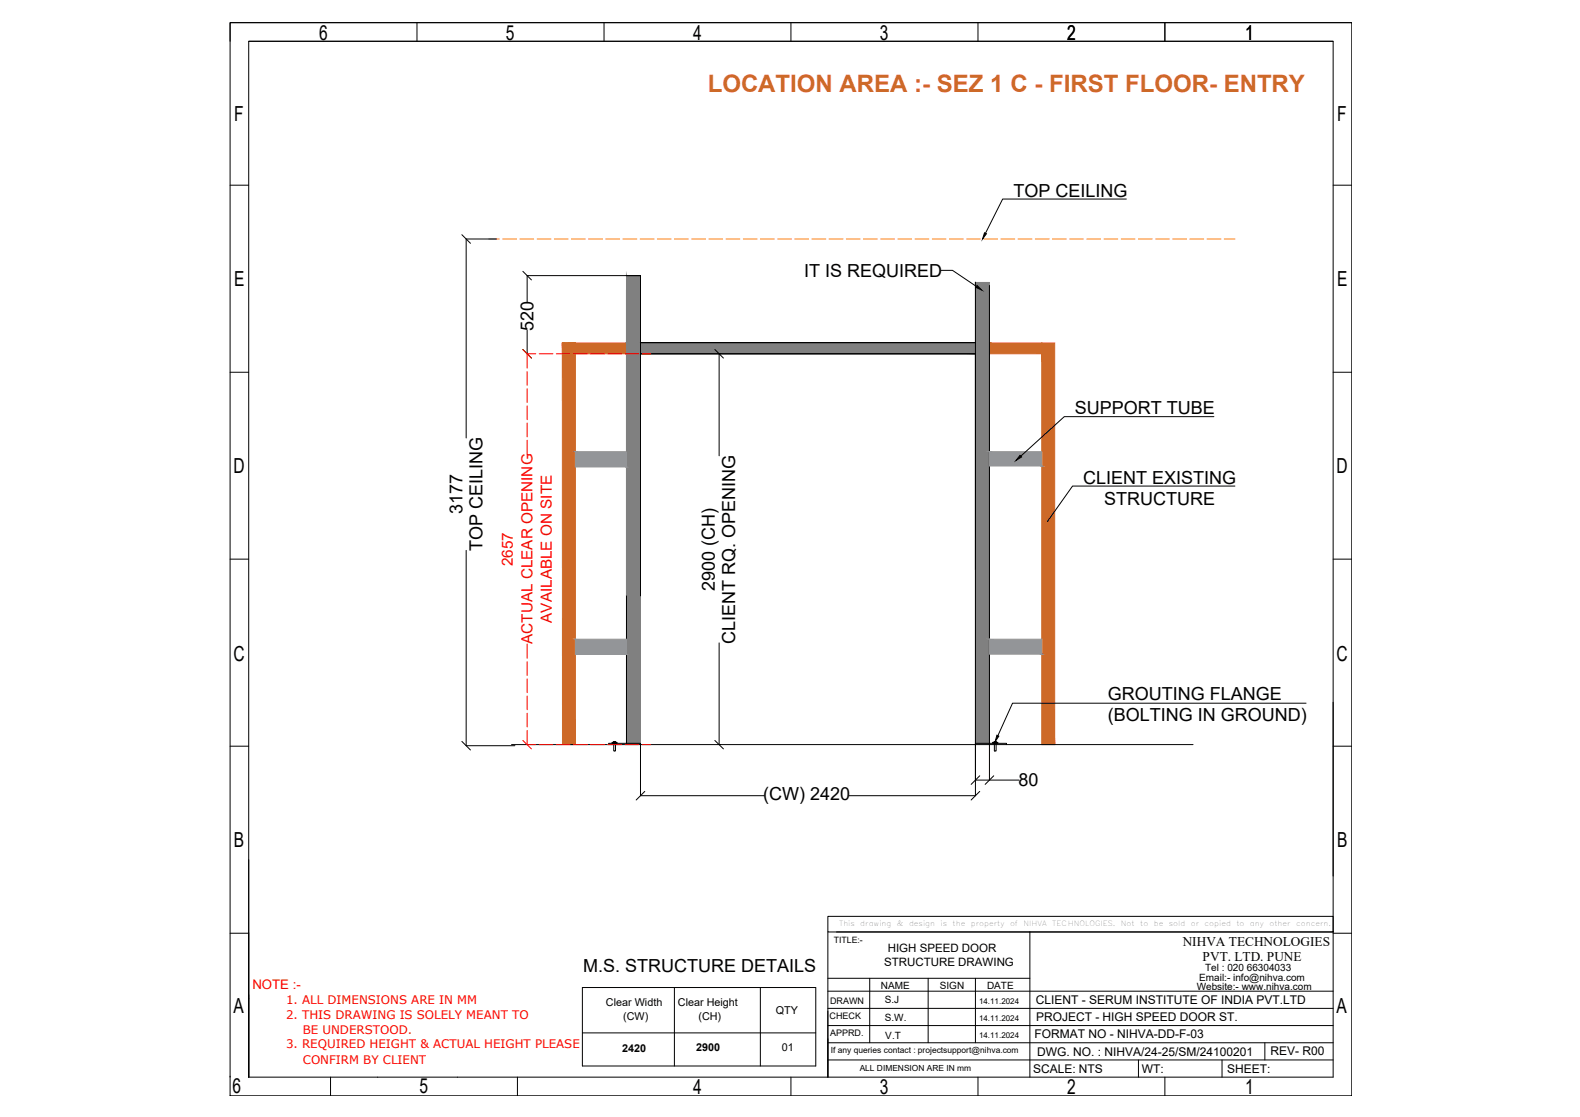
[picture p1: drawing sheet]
<svg xmlns="http://www.w3.org/2000/svg" width="420mm" height="297mm" viewBox="0 0 420 297" stroke-linecap="round" stroke-linejoin="round" font-family="sans-serif">
<!-- layer: 0 -->
<g fill="#cd6928" stroke="#cd6928" stroke-width=".27">
<path d="M152.2 91.2h.8z"/>
<path d="M152.2 91.2h.8zM149.5 91.2h3.5z"/>
<path d="M277 91.2l3.5 106.8v-106.8zM277 91.2l3.5 106.8h-3.5z"/>
<path d="M149.5 91.2l3.5 106.8v-106.8zM149.5 91.2l3.5 106.8h-3.4z"/>
<path d="M263.1 91.2l13.9 2.9v-2.9zM263.1 91.2l13.9 2.9h-13.9z"/>
<path d="M166.6 91.2l96.5 2.9v-2.9zM166.6 91.2l96.5 2.9h-96.5z"/>
<path d="M149.5 91.2l17.1 2.9v-2.9zM149.5 91.2l17.1 2.9h-17.1z"/>
</g>
<g fill="none" stroke="#000" stroke-width=".27">
<path d="M61.2 6h298.3v285.4h-298.3zM66.1 11h288.4v275.4h-288.4zM66.1 11h288.4M110.9 6v5M160.6 6v5M210.3 6v5M260.1 6v5M309.8 6v5M359.5 6h-298.3v5M61.2 49.2h4.9M299.5 52.9h-32.9l-4.5 9.1M354.5 49.2h5"/>
<path d="M122.8 62.4l2.3 2.3M132 63.6h-8v52.9M139 72.2l2.3 2.2M166.6 77v120.7M250.3 71.9h3l6.3 4.3M259.4 75v136.6h-33.6M263.1 75.9v122.1M61.2 99h4.9M139 92.9l2.3 2.3M140.2 94.1h.1M140.2 80.3v-7h30.1v138.3h32.9M140.2 87.8v6.3"/>
<path d="M170.3 94.1h89.1M170.3 91.1h89.1M190.1 92.9l2.3 2.3M191.2 94.1v27.1M354.5 99h5M322.8 110.8h-39.8l-11.5 10.5M263.1 120.1v3.8M328.4 129.3h-43.2l-6.7 9.4M61.2 148.7h4.9M124 146.4v51.9h12.9M354.5 148.7h5M191.2 171v27"/>
<path d="M263.1 170v4M61.2 198.4h4.9M122.8 197.2l2.3 2.2M136 198h181.3M163.1 197.3h.7l-.4 .1h.3v2.3h-.5v-2.3h.2zM163.1 197.4h-.4v.3h1M163.5 197.7h6.8v.3M163.7 197.7h-1.8v.3M163.8 197.4h.3v.3h-.4M190.1 196.9l2.3 2.3M259.4 198v9.4h3.7v-9.4M259.4 198v-.3h8.2v.3"/>
<path d="M264.3 197.4h-.3v.3h1.4v-.3h-.4M264.4 197.2l.6 .1-.4 .1h.3v2.3h-.5v-2.3h.2h-.3zM347.3 187h-78l-3.9 8.6M354.5 186.7v46.3M354.5 198.4h5M171.5 210.5l-2.3 2.2M260.5 210.5l-2.3 2.2M260.5 206.3l-2.3 2.3M263.1 207.4h7.9M264.3 206.3l-2.3 2.3M66.1 228.6v57.9M61.2 248.2h4.9"/>
<path d="M220.1 243.7h134.4v4.1h-134.4zM220.1 247.8v38.6M222.4 247.8h132.1M273.9 247.8v38.6M354.5 248.2h5M66.1 265.6h.1M154.9 262.6h62v20.9h-62zM154.9 274.7h62M179.3 262.6v20.9M202.2 262.6v20.9M220.1 277.3h134.4M220.1 272.7h134.4"/>
<path d="M220.1 268.2h134.4M220.1 263.6h134.4M220.1 260.2h53.8M231.3 260.2v17.1M246.8 260.2v17.1M259.4 260.2v17.1M336.4 277.3v4.6M61.2 286.4h.1M87.9 286.4v5M100.4 286.4v.1M121.6 286.4v.1M137.6 286.4v5"/>
<path d="M210.3 286.4v5M220.1 281.9h134.4M260.1 286.4v5M302.7 281.9v4.5M309.8 286.4v5M325 281.9v4.5"/>
</g>
<g fill="#808080" stroke="#808080" stroke-width=".27">
<path d="M166.6 73.3l3.7 17.8v-17.8zM166.6 73.3l3.7 17.8h-3.7z"/>
<path d="M170.3 91.1l89.1 3v-3zM170.3 91.1l89.1 3h-89.1z"/>
<path d="M166.6 91.1l3.7 3v-3zM166.6 91.1l3.7 3h-3.7z"/>
<path d="M259.4 75.1l3.7 76.3v-76.3zM259.4 75.1l3.7 76.3h-3.7z"/>
<path d="M166.6 94.1l3.7 64.4v-64.4zM166.6 94.1l3.7 64.4h-3.7z"/>
<path d="M259.4 151.4l3.7 46.3v-46.3zM259.4 151.4l3.7 46.3h-3.7z"/>
<path d="M166.6 158.5l3.7 39.2v-39.2zM166.6 158.5l3.7 39.2h-3.7z"/>
</g>
<path d="M259.8 75.9l1.3 1.2-1.6-.7zM261.8 61.9l.5 .3-1 1.4zM271.2 121.1l.5 .4-1.5 .9zM265.1 195.5l.5 .3-1 1.4z" fill="#000" stroke="#000" stroke-width=".27"/>
<g fill="#939598" stroke="#939598" stroke-width=".27">
<path d="M263.1 120.1l13.9 3.8v-3.8zM263.1 120.1l13.9 3.8h-13.9z"/>
<path d="M153 120.1l13.6 4.1v-4.1zM153 120.1l13.6 4.1h-13.6z"/>
<path d="M263.1 170l13.9 4v-4zM263.1 170l13.9 4h-13.9z"/>
<path d="M153 170l13.6 4v-4zM153 170l13.6 4h-13.6z"/>
</g>
<g fill="none" stroke="#ff7f00" stroke-width=".27">
<path d="M130 63.6h2.8M133.7 63.6h3.6M138.3 63.6h3.6M142.8 63.6h3.7M147.4 63.6h3.7M152 63.6h3.6M156.5 63.6h3.7M161.1 63.6h3.7M165.7 63.6h3.6M170.2 63.6h3.7M174.8 63.6h3.6M179.4 63.6h3.6"/>
<path d="M184 63.6h3.6M188.5 63.6h3.7M193.1 63.6h3.6M197.7 63.6h3.6M202.2 63.6h3.7M206.8 63.6h3.7M211.3 63.6h3.7M215.9 63.6h3.7M220.5 63.6h3.7M225.1 63.6h3.6M229.6 63.6h3.7M234.2 63.6h3.6"/>
<path d="M238.8 63.6h3.6M243.3 63.6h3.7M247.9 63.6h3.7M252.5 63.6h3.6M257.1 63.6h3.6M261.6 63.6h3.7M266.2 63.6h3.6M270.7 63.6h3.7M275.3 63.6h3.7M279.9 63.6h3.6M284.5 63.6h3.6M289 63.6h3.7"/>
<path d="M293.6 63.6h3.6M298.2 63.6h3.6M302.7 63.6h3.7M307.3 63.6h3.7M311.8 63.6h3.7M316.4 63.6h3.7M321 63.6h3.7M325.6 63.6h2.8"/>
</g>
<g fill="none" stroke="#f00" stroke-width=".27">
<path d="M139 92.9l2.3 2.3M140.1 94.1h2.4M140.2 94.1v3.8M140.2 98.8v3.7M143.4 94.1h3.6M147.9 94.1h3.7M152.5 94.1h3.7M157.1 94.1h3.7M161.6 94.1h3.7M166.2 94.1h3.7M170.8 94.1h2.3M140.2 103.3v3.7"/>
<path d="M140.2 107.9v3.7M140.2 112.5v3.7M140.2 117.1v3.8M140.2 171.3v3.8M140.2 176v3.6M139 196.9l2.3 2.3M140.1 198h2.4M140.2 180.5v3.7M140.2 185.1v3.6M140.2 189.7v3.6M140.2 194.2v3.8M143.4 198h3.6"/>
<path d="M147.9 198h3.7M152.5 198h3.7M157.1 198h3.7M161.6 198h3.7M166.2 198h3.7M170.8 198h2.3"/>
</g>
<text font-size="6.4" fill="#cd6928" x="188.2" y="24.5">LOCATION AREA :- SEZ 1 C - FIRST FLOOR- ENTRY</text>
<g font-size="5.5">
<text x="84.9" y="10.6">6</text>
<text x="134.5" y="10.5">5</text>
<text x="184.3" y="10.5">4</text>
<text x="234" y="10.6">3</text>
<text x="283.8" y="10.6">2</text>
<text x="331.1" y="10.6">1</text>
<text x="62.3" y="32.1">F</text>
<text x="355.6" y="32.1">F</text>
<text x="62.2" y="76.2">E</text>
<text x="355.6" y="76.2">E</text>
<text x="62.1" y="125.8">D</text>
<text x="355.4" y="125.8">D</text>
<text x="62.1" y="175.7">C</text>
<text x="355.4" y="175.7">C</text>
<text x="62.2" y="225.3">B</text>
<text x="355.6" y="225.3">B</text>
<text x="62.1" y="269.3">A</text>
<text x="355.4" y="269.3">A</text>
<text x="61.9" y="290.8">6</text>
<text x="111.6" y="290.8">5</text>
<text x="184.3" y="290.9">4</text>
<text x="234" y="290.9">3</text>
<text x="283.8" y="290.9">2</text>
<text x="331.1" y="290.9">1</text>
</g>
<g font-size="4.8">
<text x="269.5" y="52.3">TOP CEILING</text>
<text x="213.8" y="73.5">IT IS REQUIRED</text>
<text x="141.8" y="88" transform="rotate(-90 141.8 88)">520</text>
<text x="285.8" y="110.2">SUPPORT TUBE</text>
<text x="288" y="128.6">CLIENT EXISTING</text>
<text x="123" y="136.8" transform="rotate(-90 123 136.8)">3177</text>
<text x="293.6" y="134.4">STRUCTURE</text>
<text x="128.3" y="146.5" transform="rotate(-90 128.3 146.5)">TOP CEILING</text>
<text x="190.1" y="157.1" transform="rotate(-90 190.1 157.1)">2900 (CH)</text>
<text x="195.5" y="171.2" transform="rotate(-90 195.5 171.2)">CLIENT RQ. OPENING</text>
<text x="294.6" y="191.8">(BOLTING IN GROUND)</text>
<text x="294.6" y="186.1">GROUTING FLANGE</text>
<text x="270.8" y="209.1">80</text>
<text x="202.9" y="212.8">(CW) 2420</text>
<text x="155" y="258.5">M.S. STRUCTURE DETAILS</text>
</g>
<g font-size="4.1" fill="#f00">
<text x="136.4" y="150.6" transform="rotate(-90 136.4 150.6)">2657</text>
<text x="146.8" y="165.6" transform="rotate(-90 146.8 165.6)">AVAILABLE ON SITE</text>
<text x="141.6" y="171.3" transform="rotate(-90 141.6 171.3)">ACTUAL CLEAR OPENING</text>
</g>
<g font-size="3.5">
<text x="314.5" y="251.5">NIHVA TECHNOLOGIES</text>
<text x="319.8" y="255.5">PVT. LTD. PUNE</text>
</g>
<text font-size="3.5" fill="#f00" x="67.1" y="263">NOTE :-</text>
<g font-size="3.2">
<text x="275.4" y="267">CLIENT - SERUM INSTITUTE OF INDIA PVT.LTD</text>
<text x="275.5" y="271.5">PROJECT - HIGH SPEED DOOR ST.</text>
<text x="275.1" y="276.1">FORMAT NO - NIHVA-DD-F-03</text>
<text x="275.8" y="280.9">DWG. NO. : NIHVA/24-25/SM/24100201</text>
<text x="337.8" y="280.6">REV- R00</text>
<text x="274.8" y="285.3">SCALE: NTS</text>
<text x="303.6" y="285.2">WT:</text>
<text x="326.4" y="285.3">SHEET:</text>
</g>
<g font-size="3.1">
<text x="235.1" y="256.8">STRUCTURE DRAWING</text>
<text x="236.1" y="253.1">HIGH SPEED DOOR</text>
</g>
<g font-size="3.1" fill="#f00">
<text x="76.1" y="267">1. ALL DIMENSIONS ARE IN MM</text>
<text x="76.1" y="270.9">2. THIS DRAWING IS SOLELY MEANT TO</text>
<text x="80.5" y="274.8">BE UNDERSTOOD.</text>
<text x="76.1" y="278.8">3. REQUIRED HEIGHT &amp; ACTUAL HEIGHT PLEASE</text>
<text x="80.5" y="282.9">CONFIRM BY CLIENT</text>
</g>
<g font-size="2.9">
<text x="161.1" y="267.6">Clear Width</text>
<text x="180.3" y="267.6">Clear Height</text>
<text x="206.3" y="269.6">QTY</text>
<text x="165.7" y="271.1">(CW)</text>
<text x="185.7" y="271.1">(CH)</text>
<text x="165.4" y="279.7">2420</text>
<text x="185.1" y="279.5">2900</text>
<text x="207.9" y="279.5">01</text>
</g>
<g font-size="2.7">
<text x="234.2" y="262.9">NAME</text>
<text x="249.9" y="262.9">SIGN</text>
<text x="262.5" y="262.9">DATE</text>
<text x="318.2" y="263.3">Website:- www.nihva.com</text>
<text x="318.9" y="260.9">Email:- info@nihva.com</text>
<text x="320.5" y="258.2">Tel : 020 66304033</text>
<text x="235.3" y="266.8">S.J</text>
<text x="235.3" y="271.4">S.W.</text>
<text x="235.4" y="276.3">V.T</text>
</g>
<g font-size="2.4">
<text x="220.7" y="266.9">DRAWN</text>
<text x="220.6" y="270.9">CHECK</text>
<text x="220.7" y="275.4">APPRD.</text>
</g>
<text font-size="2.3" x="221.7" y="250.8">TITLE:-</text>
<g font-size="2.2">
<text x="220.9" y="280">If any queries contact : projectsupport@nihva.com</text>
<text x="228.6" y="284.9">ALL DIMENSION ARE IN mm</text>
</g>
<g font-size="2.1">
<text x="260.4" y="266.9">14.11.2024</text>
<text x="260.4" y="271.5">14.11.2024</text>
<text x="260.4" y="276.1">14.11.2024</text>
</g>
<g font-size="1.9">
<text x="223.2" y="246.2">This</text>
<text x="228.8" y="246.2">drawing</text>
<text x="238.5" y="246.2">&amp;</text>
<text x="241.7" y="246.2">design</text>
<text x="250.1" y="246.2">is</text>
<text x="253.3" y="246.2">the</text>
<text x="258.2" y="246.2">property</text>
<text x="268.6" y="246.2">of</text>
<text x="272.2" y="246.2">NIHVA</text>
<text x="279.8" y="246.2">TECHNOLOGIES.</text>
<text x="298.1" y="246.2">Not</text>
<text x="303.2" y="246.2">to</text>
<text x="306.8" y="246.2">be</text>
<text x="310.8" y="246.2">sold</text>
<text x="316.7" y="246.2">or</text>
<text x="320.3" y="246.2">copied</text>
<text x="328.8" y="246.2">to</text>
<text x="332.4" y="246.2">any</text>
<text x="337.6" y="246.2">other</text>
<text x="344.7" y="246.2">concern.</text>
</g>
</svg>
